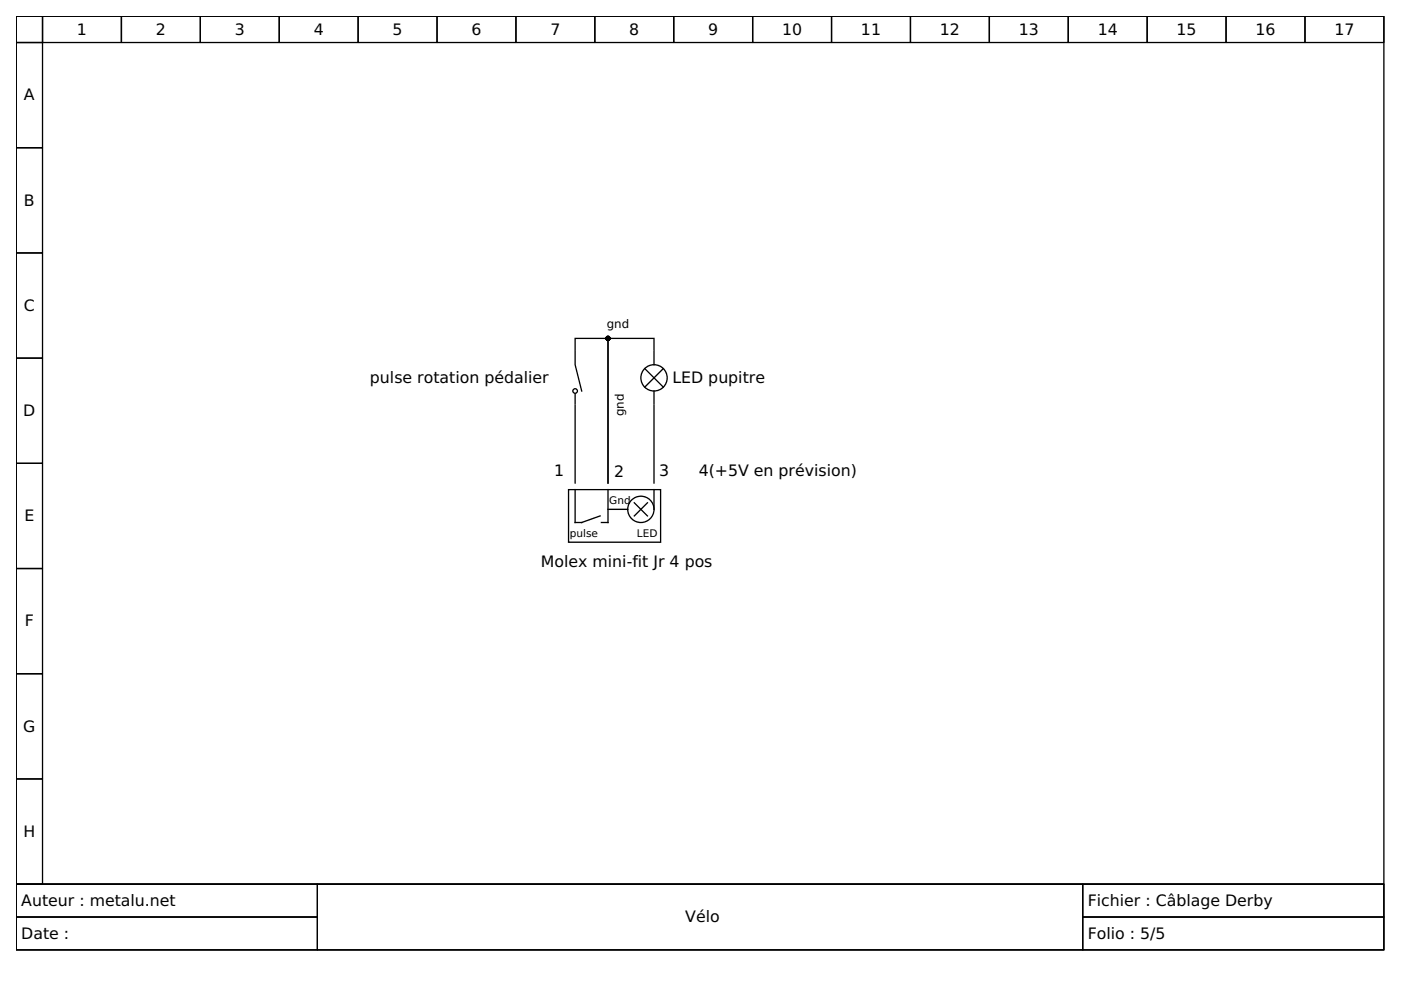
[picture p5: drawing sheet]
<svg xmlns="http://www.w3.org/2000/svg" width="297mm" height="210mm" viewBox="0 0 297 210" stroke-linecap="round" stroke-linejoin="round" font-family="sans-serif">
<g fill="none" stroke="#000" stroke-width=".28">
<path d="M3.4 3.4h290v184.1h-290zM3.4 3.4h5.6v5.6h-5.6zM3.4 9h5.6v22.3h-5.6zM9 3.4h16.7v5.6h-16.7zM25.7 3.4h16.8v5.6h-16.8zM42.5 3.4h16.7v5.6h-16.7zM59.2 3.4h16.7v5.6h-16.7zM75.9 3.4h16.8v5.6h-16.8zM92.7 3.4h16.7v5.6h-16.7zM109.4 3.4h16.7v5.6h-16.7zM126.1 3.4h16.7v5.6h-16.7zM142.8 3.4h16.8v5.6h-16.8z"/>
<path d="M159.6 3.4h16.7v5.6h-16.7zM176.3 3.4h16.7v5.6h-16.7zM193 3.4h16.8v5.6h-16.8zM209.8 3.4h16.7v5.6h-16.7zM226.5 3.4h16.7v5.6h-16.7zM243.2 3.4h16.8v5.6h-16.8zM260 3.4h16.7v5.6h-16.7zM276.7 3.4h16.7v5.6h-16.7zM3.4 31.3h5.6v22.3h-5.6zM3.4 53.6h5.6v22.3h-5.6zM3.4 75.9h5.6v22.3h-5.6zM121.9 74.3v-2.6h7v30.7v-30.7h9.8v2.6"/>
<path d="M121.9 74.5v2.8l1.4 5.6M136.7 78.2l3.9 3.9M138.7 74.5v2.8M140.6 78.2l-3.9 3.9M3.4 98.2h5.6v22.3h-5.6zM121.9 86v16.4M121.9 83.6v2.1M138.7 86v16.4M138.7 82.9v2.8M120.5 103.8h19.6v11.2h-19.6zM121.9 103.8v7h1.4l3.9-1.4M128.9 103.8v7h-1.4"/>
<path d="M128.9 108h4.2M134.5 106.6l2.8 2.8M137.3 106.6l-2.8 2.8M138.7 103.8v4.2M3.4 120.5h5.6v22.3h-5.6zM3.4 142.8h5.6v22.4h-5.6zM3.4 165.2h5.6v22.3h-5.6zM3.4 187.5h290v13.9h-290z"/>
<circle cx="121.9" cy="82.9" r=".49"/>
<circle cx="138.7" cy="80.1" r="2.79"/>
<circle cx="135.9" cy="108" r="2.79"/>
</g>
<path d="M3.4 187.5h63.9v6.9h-63.9zM3.4 194.4h63.9v7h-63.9zM67.3 187.5h162.3v13.9h-162.3zM229.6 187.5h63.8v6.9h-63.8zM229.6 194.4h63.8v7h-63.8z" fill="none" stroke="#000" stroke-width=".21"/>
<circle cx="128.9" cy="71.7" r=".42" fill="#000" stroke="#000" stroke-width=".28"/>
<g font-size="3.3">
<text x="16.3" y="7.3">1</text>
<text x="33" y="7.3">2</text>
<text x="49.8" y="7.3">3</text>
<text x="66.5" y="7.3">4</text>
<text x="83.2" y="7.3">5</text>
<text x="100" y="7.3">6</text>
<text x="116.7" y="7.3">7</text>
<text x="133.4" y="7.3">8</text>
<text x="150.1" y="7.3">9</text>
<text x="165.8" y="7.3">10</text>
<text x="182.5" y="7.3">11</text>
<text x="199.3" y="7.3">12</text>
<text x="216" y="7.3">13</text>
<text x="232.7" y="7.3">14</text>
<text x="249.5" y="7.3">15</text>
<text x="266.2" y="7.3">16</text>
<text x="282.9" y="7.3">17</text>
<text x="5.1" y="21.3">A</text>
<text x="5.1" y="43.6">B</text>
<text x="5.1" y="65.9">C</text>
<text x="78.4" y="81.2">pulse rotation pédalier</text>
<text x="142.6" y="81.2">LED pupitre</text>
<text x="4.9" y="88.2">D</text>
<text x="117.5" y="101">1</text>
<text x="130.2" y="101.1">2</text>
<text x="139.8" y="101">3</text>
<text x="148.1" y="101">4(+5V en prévision)</text>
<text x="5.2" y="110.5">E</text>
<text x="114.7" y="120.3">Molex mini-fit Jr 4 pos</text>
<text x="5.3" y="132.8">F</text>
<text x="4.9" y="155.1">G</text>
<text x="5" y="177.4">H</text>
<text x="4.5" y="192.1">Auteur : metalu.net</text>
<text x="145.3" y="195.5">Vélo</text>
<text x="230.6" y="192.1">Fichier : Câblage Derby</text>
<text x="4.5" y="199">Date :</text>
<text x="230.6" y="199">Folio : 5/5</text>
</g>
<g font-size="2.5">
<text x="128.6" y="69.5">gnd</text>
<text x="132.3" y="88.2" transform="rotate(-90 132.3 88.2)">gnd</text>
</g>
<g font-size="2.2">
<text x="129.2" y="106.9">Gnd</text>
<text x="120.8" y="113.9">pulse</text>
<text x="135" y="113.9">LED</text>
</g>
</svg>
